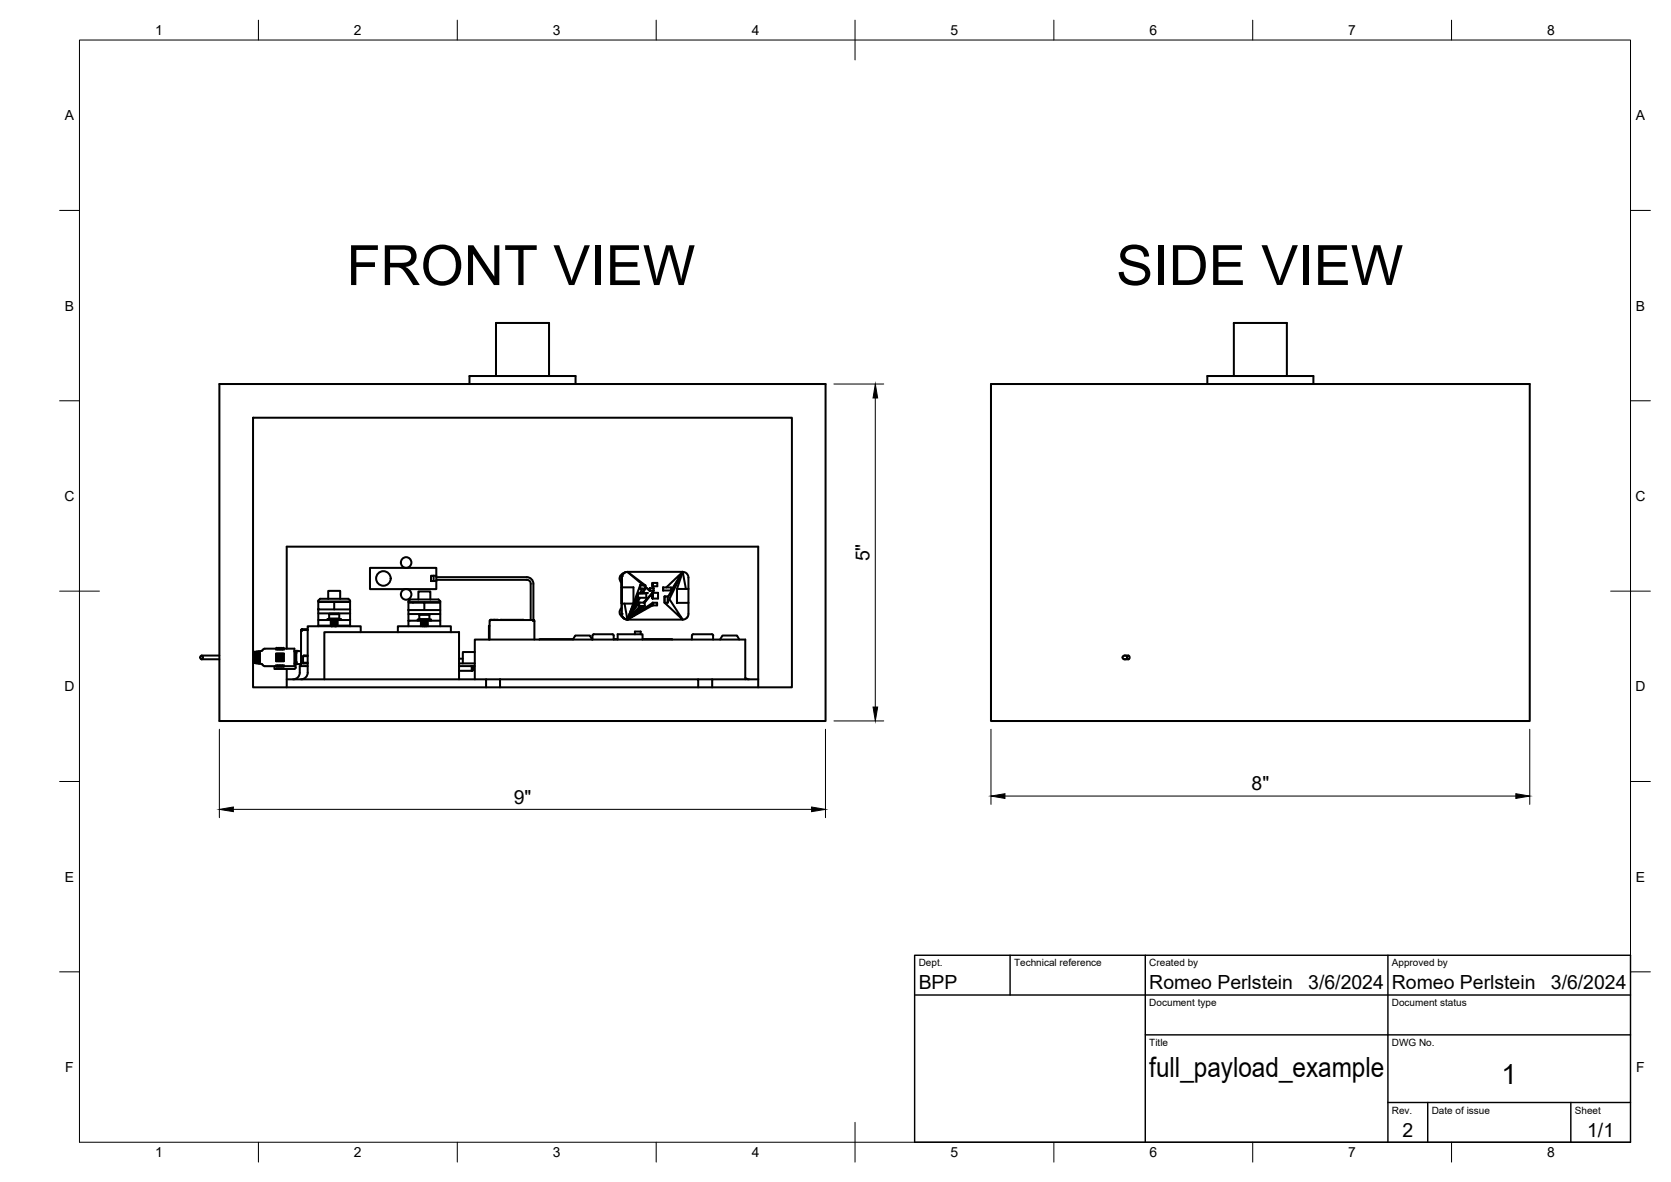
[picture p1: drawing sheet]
<svg xmlns="http://www.w3.org/2000/svg" width="420mm" height="297mm" viewBox="0 0 420 297" stroke-linecap="round" stroke-linejoin="round" font-family="sans-serif">
<!-- layer: Visible -->
<g fill="none" stroke="#000" stroke-width=".51">
<path d="M55.2 96.5h152.4v84.7h-152.4zM118 96.5v-2h26.7v2M124.7 94.5v-13.3h13.3v13.3M249.2 96.5h135.4v84.7h-135.4zM303.6 96.5v-2h26.6v2M310.2 94.5v-13.3h13.4v13.3M63.6 105h135.5v67.7h-135.5zM75.7 158.4v8.3M75.7 158.4l.2 .1M75.7 158.4l.3-.3-.1 .3M75.9 158.4l-.2 .1h.2M76 158.1h.1"/>
<path d="M76 158.1v.2h1.4h-1.4l-.1 .2M76 158.1h1.4M76.1 158.3h1.3M76.1 158.3l-.1 .1M80 155.8h8M80 151.2h8v1.9h-8zM80 151.2v-.3a1.66 1.66 0 0 1 1.9-.4h5.7l.4 .4v.3M80 153.1v4.1M80 157.2h3.5M80 157.2v.2M80 154.1h8M80.1 151.3h3.9"/>
<path d="M82.4 155.8v-.2h3.3v.2M82.5 150.5v-2h3v2M82.8 154.4h2.5M82.8 155.4h2.5M82.8 154.4l2.4-.2 .1 1.2M82.8 154.4v1M82.8 155.4l.1 .2M83.2 155.8v1.4M83.4 156.9l1.3 .1M83.4 156.6l1.3 .1M83.4 156.3l1.3 .2M83.4 156l1.3 .2"/>
<path d="M83.4 157.1l1.3 .2M83.4 156.9l1.3 .1-.2 .1M83.4 156.6l1.3 .1-.2 .2M83.4 156.3l1.3 .2-.2 .1M83.4 156.1l1.3 .1-.2 .1M83.4 156v.1M83.4 156.3h.1M83.4 156.6h.1M83.4 156.9h.1M83.4 157.1h.1M83.4 157.1l.1 .2M83.4 156.9l.1 .1"/>
<path d="M83.4 156.6l.1 .1M83.4 156.4h.1M83.4 156.1l.1 .1M83.5 157l-.1 .1 1.3 .2M83.5 155.9l-.1-.1 1.3 .1-.2 .1M83.5 157.3l.9 .1M83.5 157l1 .1M83.5 156.7l1 .2M83.5 156.5l1 .1M83.5 156.2l1 .1M83.5 155.9l1 .2M83.5 157.3h1.2"/>
<path d="M83.5 156.4l1 .2M83.5 155.9l1 .1M83.5 157.3l-.1 .1M83.5 156.7l-.1 .2M83.5 156.5l-.1 .1M83.5 156.2l-.1 .1M83.5 155.9l-.1 .1M83.5 155.9h.1M83.5 156.2h.1M83.5 156.4v.1M83.5 156.7h.1M83.5 157h.1"/>
<path d="M83.5 157.3h.1M83.6 155.8l1.1 .1M84.5 157.1l.2 .2M84.5 156.9l.2 .1M84.5 156.6l.2 .1M84.5 156.3l.2 .1M84.5 156.1l.2 .1M84.5 156v.1M84.5 156.3h.1M84.5 156.6h.1M84.5 156.9h.1M84.5 157.1h.1"/>
<path d="M84.5 155.8l.2 .1M84.6 157.2h3.4M84.7 157.3h.1M84.9 155.8v1.4M85.3 155.4l-.1 .2M88 151.3h-4v1.8M88 154.1v3.3M88 153.1v1M90.7 158.9v-1.5h-13.3v11.7M100 158.9v-1.5h13.4v1.5M102.7 151.3h8v2h-8zM102.7 153.3v2.7"/>
<path d="M102.7 151.3v-.2a1.66 1.66 0 0 1 1.9-.4h5.7l.4 .6M102.7 156h8M102.7 156v1.4M102.7 154.3h8M102.8 151.5h3.9v1.8M105 156v-.3h3.4v.3M105.2 150.7v-2.1h3v2.1M105.4 154.5h2.6M105.4 155.6h2.6M105.4 154.5l.2-.1 2.4 .1M105.4 154.5v1.1M105.4 155.6l.2 .1"/>
<path d="M105.8 156v1.4M106 156.1h.1M106 156.3v.1M106 156.6v.1M106 156.9h.1M106 157.1v.1M106 157.2l.2 .1M106 156.9l.2 .1M106 156.7h.2M106 156.4l.2 .1M106.2 157.3l-.1 .1M106.2 157l-.2 .1"/>
<path d="M106.2 156.8l-.2 .1M106.2 156.5l-.2 .1M106.2 156.2l-.2 .1M106.2 156l-.2 .1M106.2 156.2h.1M106.2 156.5h.1M106.2 156.7v.1M106.2 157h.1M106.2 157.3h.1M106.7 151.5h3.9M107.2 156.4l.2 .1-1.4 .1M107.2 156l-1.2 .1"/>
<path d="M107.2 156.1l.2-.1-1.4 .1 .2 .1M107.2 157.2l-1 .1M107.2 156.9l-1 .1M107.2 156.7l-1 .1M107.2 156.4l-1 .1M107.2 156.1l-1 .1M107.2 157.1l-1 .2M107.2 156.6l-1 .1M107.2 157.2l.2 .1M107.2 156.9l.2 .1M107.2 156.6l.2 .1M107.2 156.1l.2 .1"/>
<path d="M107.2 156.1h.1M107.2 156.3v.1M107.2 156.6v.1M107.2 156.9h.1M107.2 157.1v.1M107.4 157.3l-1.2 .1M107.4 157l-1.4 .1M107.4 156.7l-1.4 .2M107.4 156.2l-1.4 .1M107.4 157.3l-.1 .1M107.4 157.1h-.2M107.4 156.8l-.2 .1"/>
<path d="M107.4 156.5l-.2 .1M107.4 156.3l-.2 .1M107.4 157.3l-.7 .1M107.4 157l-1.4 .2M107.4 156.8l-1.4 .1M107.4 156.5l-1.4 .2M107.4 156.3l-1.4 .1M107.4 156.2v.1M107.4 156.5h.1M107.4 156.7v.1M107.4 157h.1M107.4 157.3h.1"/>
<path d="M107.6 156v1.4M108 154.5v1.1M108 155.6l-.2 .1M108.4 144.7h.6v1.3h-.6zM109 144.7h.7v1.3M109 146h.7M109.7 144.7v-2h-16.7v5.3h16.7v-2M109.7 145h22.8a1.66 1.66 0 0 1 1.6 1.7v9.1M109.7 145.7h22.8a1.01 1.01 0 0 1 1 1l-.1 9.1M110.7 153.3v4.1M123.1 157.3h-.2v3.4M123.5 155.8h.7"/>
<path d="M123.5 155.7l-.4 .3v4.7M124.2 155.8h1M124.4 155.8h.1M125 155.8h.1M125.9 155.8h5.7M134.3 155.9l-.3 .2M134.3 155.9h-11.1M134.3 155.8l.1 4.9M149.3 159.4h4.7M149.3 159.4l-.3 .3v1M154 159.4l.3 .3v1M156.3 151.7l.1 3"/>
<path d="M156.3 151.7h3M156.3 147.6v4.1zM156.3 147.6v-2.4v6.5M156.3 147.6h3v4.1M156.3 152.8a1.34 1.34 0 0 0 .3 2.3M156.4 154.7l.6 .8M156.4 154.7l.3 .6 .7 .4M156.5 144.4l-.2 .8v2.4M156.7 144.1l-.4 1.1M156.8 144.1a1.35 1.35 0 0 0-1 1 1.35 1.35 0 0 0 .5 1.4M157 151.7l.8 4 1.5-4M157 143.9l-.3 .2"/>
<path d="M157.4 143.8a1.42 1.42 0 0 0-1.1 1.4v9.1a1.43 1.43 0 0 0 .7 1.2M157.4 143.8l-.7 .3M157.4 143.8l.4-.1 4.5 3.4M159.3 151.7l-1.5 4M159.6 159.4v-.7h1.5v.7M160.4 149.1v1.1zM160.4 149.1l-2.6 6.6 2.9-4.3v.9M160.4 149.1h2.1v1.1h-2.1M160.4 150.1l-2.6 5.6M160.7 152.3h1.4M160.7 152.3v-.9h1.4v.9M160.8 150.2l-3 5.5"/>
<path d="M160.9 150.2l-3.1 5.5M161 147.1v.8v-.8v.8h1.3v-.4M161 147.1h1.3M161 147.1l-1.7 4.5M161 152.3l-3.2 3.4M161.3 152.3l-3.5 3.4 4.3-3.4M161.5 147.9l-.6 1.2M161.8 151.4l2.3-2.4-2 2.4M161.8 147.1l-4-3.4h13.9l.8 4.3M162 147.9l-.6 1.2M162.3 147.1v.4M162.3 147.9l-.7 1.2"/>
<path d="M162.3 147.5l1.1 .9M162.9 149l-2.4 .1M163.4 148.4h1M164.1 146.5h1.2v.8h-1.2zM164.1 149v1.4v-1.4h1.4v1.4h-1.4zM164.1 148.4v.6l.3-.6M164.1 147.8v-.5l.3 .5M164.1 146.5v.8v-.8M164.1 151.5v.6v-.6h1.1v.6h-1.1zM164.1 151.5l-6.3 4.2 6.3-3.6M164.4 147.8h-1v.6M164.4 147.8v.6"/>
<path d="M166.7 147.6v.8zM166.7 147.6h2v.8M166.7 148.4h2M167.1 149.9h.8v1.6h-.8zM167.1 149.9v1.6l4.6 4.2-3.4-5.1M167.5 147.6l4.2-3.9-3 4.7M167.9 150.1l3.8-6.4-3.5 7.1M168.1 151l-.2 .5M170.2 148l1.5-4.3a1.45 1.45 0 0 1 1.4 1.5v9.1a1.45 1.45 0 0 1-1.4 1.4h-13.9l-.8-.2M170.2 148h2.9M170.2 148v3.5zM170.2 151.5h2.9"/>
<path d="M174.3 159.4h4.7M174.3 159.4l-.3 .3v1M179 159.4l.3 .3M179.3 159.7v1M50.5 164.8h.3l.2 .2-.2 .7-.4-.3zM50.7 164.7h4.5M50.7 165.7h4.5M63.6 164.4h.2M63.6 166h.2M63.8 163.8h.2v2.8h-.2zM64 164.4h.3M64 166h.3"/>
<path d="M64.3 163.8l.3-.1v3h-.3zM64.6 164.4h.2M64.6 166h.2M64.8 163.7h.3v3.1l-.3-.1zM65.1 164.4h.3M65.1 166h.3M66.6 167.4h2.8M66.6 163h2.8M66.6 163l-.7 .5-.5 .1v3.2l.5 .1 .7 .5M69.4 163v.2h.4l.1-.2M69.4 167.4v-.2h.4l.1 .2M69.4 163.2l.2-.2 .2 .2"/>
<path d="M69.4 167.4l.2 .2 .2-.2M69.4 167.2l.2 .2 .2-.2M69.4 163l.2-.2 .2 .2M69.8 164.3v1.8M69.8 164.3h-.4v1.8h.4M69.9 163v.2h.4v-.2M69.9 167.4v-.2h.4v.2M69.9 163.2l.2-.2 .2 .2M69.9 167.4l.2 .2 .2-.2M69.9 167.2l.2 .2 .2-.2M69.9 163l.2-.2 .2 .2M70 164.2l.3 .1v1.8l-.2 .1-.2-.1z"/>
<path d="M70.3 167.4h.2M70.3 163h.2M70.5 163v.2h.4v-.2M70.5 167.4v-.2h.4v.2M70.5 163.2l.2-.2 .2 .2M70.5 167.4l.2 .2 .2-.2M70.5 167.2l.2 .2 .2-.2M70.5 163l.2-.2 .2 .2M70.5 164.2l.4 .1v1.8l-.2 .1-.2-.1zM70.9 163l.1 .2h.4v-.2M70.9 167.4l.1-.2h.4v.2M71 164.3v1.8"/>
<path d="M71 167.2l.2 .2 .2-.2M71 163l.2-.2 .2 .2M71 164.3h.4v1.8h-.4M71 163.2l.2-.2 .2 .2M71 167.4l.2 .2 .2-.2M71.4 163h2.6v4.4h-2.6M72.1 163v-25.6h118.5v35.3M72.1 168.1v4.6M72.1 170.7h50.1v2M74 166.7h.4M74 163.7h.4M74 163.6l.3 .1"/>
<path d="M74.3 166.7v.4a.78 .78 0 0 1-.3 1h-5v-.7M74.4 163.7v3.1l.1 .1M74.4 163.7v3M74.5 163.6l1.2 .1M74.5 163.6v3.3M74.5 166.9h1.2M74.5 163.6l-.1 .1M75.4 169.1a1.66 1.66 0 0 1-1.7 1.6M75.7 167.4h1.7M75.7 167.4h-.3v1.7M76.2 164.9h1.2M76.2 166.5h1.2"/>
<path d="M77.4 164.7h-1l-.2 .2v1.6l.2 .2M77.4 166.7h-1.7v.7M77.4 169.1a1.66 1.66 0 0 1-1.7 1.6M81.6 170.7v-11.8h33.8v11.8M115.4 167.4h4M115.4 166.7h4M115.4 165.5h1M115.4 168.6h3.2M118.4 167.4l.2 .2v1M118.8 167.4v.9h-.2M118.9 167.4v1l-.3 .2M119.4 170.7v-10h68v10"/>
<path d="M119.4 163.9h-3v2.8M122.2 170.7h3.5M125.7 170.7h49.9v2M125.7 170.7v2M144.1 160.7l.5-1h3.7l.6 1M144.1 160.6l-8.4 .1M148.8 160.6h.2M154.3 160.6h1M155.3 160.7v-1.3h6.3v1.3M161.6 160.6l7.4 .1M175.6 170.7h3.5M181.1 160.7l.6-1h3.6l.6 1"/>
<path d="M187.4 170.3l.9 .4M190.6 170.7h-11.5v2M282.7 164.7h.4M282.7 165.7h.4M283.5 164.8h.3l.2 .2-.2 .7-.4-.3zM283.7 164.7l-1.1 .1-.3 .3v.4l.3 .2h1.1"/>
<circle cx="96.4" cy="145.4" r="1.83"/>
<circle cx="102.1" cy="149.4" r="1.33"/>
<circle cx="102.1" cy="141.4" r="1.33"/>
</g>
<g fill="#000">
<circle cx="83.4" cy="157.4" r=".25"/>
<circle cx="156.3" cy="154.3" r=".25"/>
<circle cx="156.4" cy="144.8" r=".25"/>
<circle cx="156.7" cy="155.3" r=".25"/>
<circle cx="160.7" cy="151.4" r=".25"/>
<circle cx="164.1" cy="146.5" r=".25"/>
<circle cx="167.1" cy="149.9" r=".25"/>
<circle cx="74.4" cy="164" r=".25"/>
<circle cx="74.4" cy="166.5" r=".25"/>
<circle cx="74.4" cy="166.4" r=".25"/>
</g>
<!-- layer: BORDER -->
<g fill="none" stroke="#000" stroke-width=".25">
<path d="M20 10.1h390v276.9h-390zM65 5.1v5M115 5.1v5M165 5.1v5M215 5.1v10M265 5.1v5M315 5.1v5M365 5.1v5M15 52.9h5M410 52.9h5M15 100.7h5M410 100.7h5"/>
<path d="M15 148.6h10M405 148.6h10M15 196.4h5M410 196.4h5M15 244.2h5M410 244.2h5M65 287v5M115 287v5M165 287v5M215 282.1v9.9M265 287v5M315 287v5"/>
<path d="M365 287v5"/>
</g>
<!-- layer: TITLEBLOCK -->
<path d="M230 240.1h180v46.9h-180zM230 250h180M254 240.1v9.9M288 240.1v46.9M349 240.1v46.9M288 260.1h122M349 277.1h61M359 277.1v9.9M395 277.1v9.9" fill="none" stroke="#000" stroke-width=".36"/>
<!-- layer: FD_Dimensions -->
<path d="M209.7 96.5h12.5M220.1 100v77.7M55.2 183.3v22.2M207.6 183.3v22.2M209.7 181.2h12.5M249.2 183.3v18.8M384.6 183.3v18.8M58.7 203.4h145.4M252.7 200.1h128.4" fill="none" stroke="#000" stroke-width=".25"/>
<path d="M220.1 96.5l.6 3.5h-1.2zM219.5 177.7h1.2l-.6 3.5zM249.2 200.1l3.5-.6v1.1zM381.1 199.5l3.5 .6-3.5 .5zM55.2 203.4l3.5-.6v1.2zM204.1 202.8l3.5 .6-3.5 .6z" fill="#000" stroke="#000" stroke-width=".25"/>
<g font-size="14">
<text x="87.1" y="71.6">FRONT VIEW</text>
<text x="280.6" y="71.6">SIDE VIEW</text>
</g>
<g font-size="7">
<text x="289" y="270.6">full_payload_example</text>
<text x="377.5" y="272.3">1</text>
</g>
<g font-size="4.9">
<text x="218.6" y="141.1" transform="rotate(-90 218.6 141.1)">5&quot;</text>
<text x="129.2" y="201.9">9&quot;</text>
<text x="314.7" y="198.6">8&quot;</text>
<text x="231" y="248.5">BPP</text>
<text x="289" y="248.5">Romeo Perlstein</text>
<text x="329" y="248.5">3/6/2024</text>
<text x="350" y="248.5">Romeo Perlstein</text>
<text x="390" y="248.5">3/6/2024</text>
<text x="352.6" y="285.7">2</text>
<text x="399.1" y="285.7">1/1</text>
</g>
<g font-size="3.5">
<text x="39" y="8.8">1</text>
<text x="89" y="8.8">2</text>
<text x="139" y="8.8">3</text>
<text x="189" y="8.8">4</text>
<text x="239" y="8.8">5</text>
<text x="289" y="8.8">6</text>
<text x="339" y="8.8">7</text>
<text x="389" y="8.8">8</text>
<text x="16.3" y="30.2">A</text>
<text x="411.3" y="30.2">A</text>
<text x="16.3" y="78">B</text>
<text x="411.3" y="78">B</text>
<text x="16.2" y="125.9">C</text>
<text x="411.2" y="125.9">C</text>
<text x="16.2" y="173.7">D</text>
<text x="411.2" y="173.7">D</text>
<text x="16.3" y="221.6">E</text>
<text x="411.3" y="221.6">E</text>
<text x="16.4" y="269.4">F</text>
<text x="411.4" y="269.4">F</text>
<text x="39" y="290.8">1</text>
<text x="89" y="290.8">2</text>
<text x="139" y="290.8">3</text>
<text x="189" y="290.8">4</text>
<text x="239" y="290.8">5</text>
<text x="289" y="290.8">6</text>
<text x="339" y="290.8">7</text>
<text x="389" y="290.8">8</text>
</g>
<g font-size="2.5">
<text x="231" y="242.9">Dept.</text>
<text x="255" y="242.9">Technical reference</text>
<text x="289" y="242.9">Created by</text>
<text x="350" y="242.9">Approved by</text>
<text x="289" y="252.8">Document type</text>
<text x="350" y="252.8">Document status</text>
<text x="289" y="262.9">Title</text>
<text x="350" y="262.9">DWG No.</text>
<text x="350" y="279.9">Rev.</text>
<text x="360" y="279.9">Date of issue</text>
<text x="396" y="279.9">Sheet</text>
</g>
</svg>
